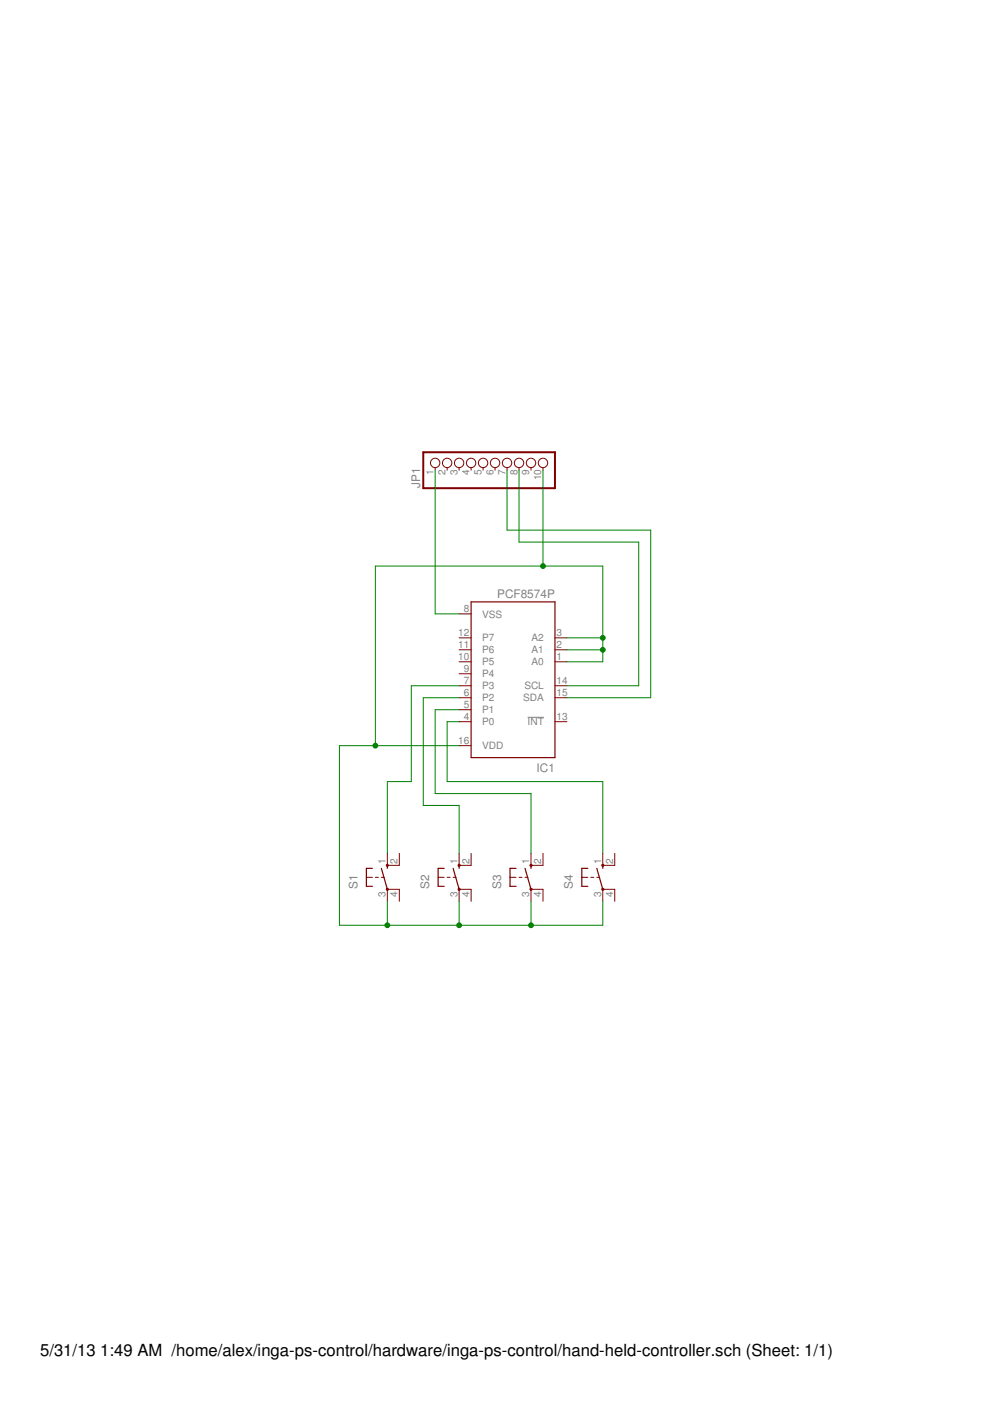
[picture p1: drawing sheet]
<svg xmlns="http://www.w3.org/2000/svg" width="210mm" height="297mm" viewBox="0 0 210 297" stroke-linecap="round" stroke-linejoin="round" font-family="sans-serif">
<path d="M111.9 152.1h3.4" fill="none" stroke="#808080" stroke-width=".21"/>
<g fill="none" stroke="#800000" stroke-width=".25">
<path d="M99.9 127.6h17.8v33h-17.8zM79 184.1h-1.3v3.8h1.3M80.9 184.1l1.2 4.5M82.1 183.5v.6M94.2 184.1h-1.3v3.8h1.3M96.1 184.1l1.2 4.5M97.3 183.5v.6M109.4 184.1h-1.3v3.8h1.3M111.3 184.1l1.3 4.5M112.6 183.5v.6M124.6 184.1h-1.2v3.8h1.2M126.5 184.1l1.3 4.5"/>
<path d="M127.8 183.5v.6"/>
</g>
<g fill="none" stroke="#800000" stroke-width=".21">
<path d="M92.3 99.1v.6M94.8 99.1v.6M97.3 99.1v.6M99.9 99.1v.6M102.4 99.1v.6M105 99.1v.6M107.5 99.1v.6M110 99.1v.6M112.6 99.1v.6M115.1 99.1v.6M97.3 137.8h2.6M97.3 135.2h2.6"/>
<path d="M97.3 130.2h2.6M117.7 137.8h2.5M117.7 135.2h2.5M97.3 145.4h2.6M97.3 147.9h2.6M97.3 140.3h2.6M97.3 153h2.6M97.3 158.1h2.6M97.3 150.5h2.6M97.3 142.9h2.6M117.7 145.4h2.5M117.7 147.9h2.5"/>
<path d="M117.7 140.3h2.5M117.7 153h2.5M77.7 186h1.3M79.6 186h.6M80.9 186h.6M82.1 180.9v2.6h2.6v-2.6M82.1 191.1v-2.5h2.6v2.5M92.9 186h1.3M94.8 186h.6M96.1 186h.6M97.3 180.9v2.6h2.6v-2.6M97.3 191.1v-2.5h2.6v2.5"/>
<path d="M108.1 186h1.3M110 186h.7M111.3 186h.7M112.6 180.9v2.6h2.5v-2.6M112.6 191.1v-2.5h2.5v2.5M123.4 186h1.2M125.3 186h.6M126.5 186h.7M127.8 180.9v2.6h2.5v-2.6M127.8 191.1v-2.5h2.5v2.5"/>
<circle cx="92.3" cy="98.2" r=".99"/>
<circle cx="94.8" cy="98.2" r=".99"/>
<circle cx="97.3" cy="98.2" r=".99"/>
<circle cx="99.9" cy="98.2" r=".99"/>
<circle cx="102.4" cy="98.2" r=".99"/>
<circle cx="105" cy="98.2" r=".99"/>
<circle cx="107.5" cy="98.2" r=".99"/>
<circle cx="110" cy="98.2" r=".99"/>
<circle cx="112.6" cy="98.2" r=".99"/>
<circle cx="115.1" cy="98.2" r=".99"/>
</g>
<g fill="none" stroke="#800000" stroke-width=".42">
<path d="M89.7 95.9h28v7.6h-28z"/>
<circle cx="82.1" cy="188.6" r=".13"/>
<circle cx="82.1" cy="183.5" r=".13"/>
<circle cx="97.3" cy="183.5" r=".13"/>
<circle cx="97.3" cy="188.6" r=".13"/>
<circle cx="112.6" cy="183.5" r=".13"/>
<circle cx="112.6" cy="188.6" r=".13"/>
<circle cx="127.8" cy="188.6" r=".13"/>
<circle cx="127.8" cy="183.5" r=".13"/>
</g>
<g fill="none" stroke="#008000" stroke-width=".21">
<path d="M92.3 99.7v30.5h5M107.5 99.7v12.7h30.5v35.5h-17.8M110 99.7v15.2h25.4v30.5h-15.2M115.1 99.7v20.3M120.2 135.2h7.6M120.2 137.8h7.6M97.3 153h-2.5v12.7h33v15.2M97.3 158.1h-25.3v38.1h55.8v-5.1M97.3 145.4h-10.1v20.3h-5.1v15.2M97.3 147.9h-7.6v22.9h7.6v10.1M97.3 150.5h-5v17.8h20.3v12.6M120.2 140.3h7.6v-20.3h-48.2v38.1"/>
<path d="M82.1 191.1v5.1M97.3 191.1v5.1M112.6 191.1v5.1"/>
</g>
<g fill="#008000" stroke="#008000" stroke-width=".21">
<circle cx="127.8" cy="135.2" r=".51"/>
<circle cx="127.8" cy="137.8" r=".51"/>
<circle cx="115.1" cy="120" r=".51"/>
<circle cx="79.6" cy="158.1" r=".51"/>
<circle cx="82.1" cy="196.2" r=".51"/>
<circle cx="97.3" cy="196.2" r=".51"/>
<circle cx="112.6" cy="196.2" r=".51"/>
</g>
<g font-size="3.5">
<text x="8.5" y="287.5">5/31/13</text>
<text x="21.3" y="287.5">1:49 AM /home/alex/inga-ps-control/hardware/inga-ps-control/hand-held-controller.sch (Sheet: 1/1)</text>
</g>
<g font-size="2.5" fill="#808080">
<text x="89.1" y="103.5" transform="rotate(-90 89.1 103.5)">JP1</text>
<text x="105.4" y="126.9">PCF8574P</text>
<text x="113.8" y="163.7">IC1</text>
<text x="75.8" y="188.6" transform="rotate(-90 75.8 188.6)">S1</text>
<text x="91" y="188.6" transform="rotate(-90 91 188.6)">S2</text>
<text x="106.2" y="188.6" transform="rotate(-90 106.2 188.6)">S3</text>
<text x="121.5" y="188.6" transform="rotate(-90 121.5 188.6)">S4</text>
</g>
<g font-size="2.1" fill="#808080">
<text x="91.9" y="100.7" transform="rotate(-90 91.9 100.7)">1</text>
<text x="94.5" y="100.7" transform="rotate(-90 94.5 100.7)">2</text>
<text x="97" y="100.7" transform="rotate(-90 97 100.7)">3</text>
<text x="99.5" y="100.7" transform="rotate(-90 99.5 100.7)">4</text>
<text x="102.1" y="100.7" transform="rotate(-90 102.1 100.7)">5</text>
<text x="104.6" y="100.7" transform="rotate(-90 104.6 100.7)">6</text>
<text x="107.1" y="100.7" transform="rotate(-90 107.1 100.7)">7</text>
<text x="109.7" y="100.7" transform="rotate(-90 109.7 100.7)">8</text>
<text x="112.2" y="100.7" transform="rotate(-90 112.2 100.7)">9</text>
<text x="114.8" y="101.9" transform="rotate(-90 114.8 101.9)">10</text>
<text x="98.3" y="129.8">8</text>
<text x="102.2" y="130.9">VSS</text>
<text x="97.2" y="137.4">11</text>
<text x="97.2" y="134.9">12</text>
<text x="102.2" y="136">P7</text>
<text x="112.7" y="136">A2</text>
<text x="118" y="137.4">2</text>
<text x="118" y="134.9">3</text>
<text x="97.2" y="140">10</text>
<text x="98.3" y="142.5">9</text>
<text x="102.2" y="143.6">P4</text>
<text x="102.2" y="141.1">P5</text>
<text x="102.2" y="138.5">P6</text>
<text x="112.7" y="141.1">A0</text>
<text x="112.7" y="138.5">A1</text>
<text x="118" y="140">1</text>
<text x="98.3" y="147.6">6</text>
<text x="98.3" y="145">7</text>
<text x="102.2" y="148.7">P2</text>
<text x="102.2" y="146.2">P3</text>
<text x="110.9" y="148.7">SDA</text>
<text x="111.2" y="146.2">SCL</text>
<text x="118" y="145">14</text>
<text x="118" y="147.6">15</text>
<text x="98.3" y="152.7">4</text>
<text x="98.3" y="150.1">5</text>
<text x="102.2" y="153.8">P0</text>
<text x="102.2" y="151.2">P1</text>
<text x="111.9" y="153.8">INT</text>
<text x="118" y="152.7">13</text>
<text x="97.2" y="157.7">16</text>
<text x="102.2" y="158.9">VDD</text>
<text x="81.8" y="183.1" transform="rotate(-90 81.8 183.1)">1</text>
<text x="84.3" y="183.1" transform="rotate(-90 84.3 183.1)">2</text>
<text x="97" y="183.1" transform="rotate(-90 97 183.1)">1</text>
<text x="99.5" y="183.1" transform="rotate(-90 99.5 183.1)">2</text>
<text x="112.2" y="183.1" transform="rotate(-90 112.2 183.1)">1</text>
<text x="114.8" y="183.1" transform="rotate(-90 114.8 183.1)">2</text>
<text x="127.5" y="183.1" transform="rotate(-90 127.5 183.1)">1</text>
<text x="130" y="183.1" transform="rotate(-90 130 183.1)">2</text>
<text x="81.8" y="190.1" transform="rotate(-90 81.8 190.1)">3</text>
<text x="84.3" y="190.1" transform="rotate(-90 84.3 190.1)">4</text>
<text x="97" y="190.1" transform="rotate(-90 97 190.1)">3</text>
<text x="99.5" y="190.1" transform="rotate(-90 99.5 190.1)">4</text>
<text x="112.2" y="190.1" transform="rotate(-90 112.2 190.1)">3</text>
<text x="114.8" y="190.1" transform="rotate(-90 114.8 190.1)">4</text>
<text x="127.5" y="190.1" transform="rotate(-90 127.5 190.1)">3</text>
<text x="130" y="190.1" transform="rotate(-90 130 190.1)">4</text>
</g>
</svg>
